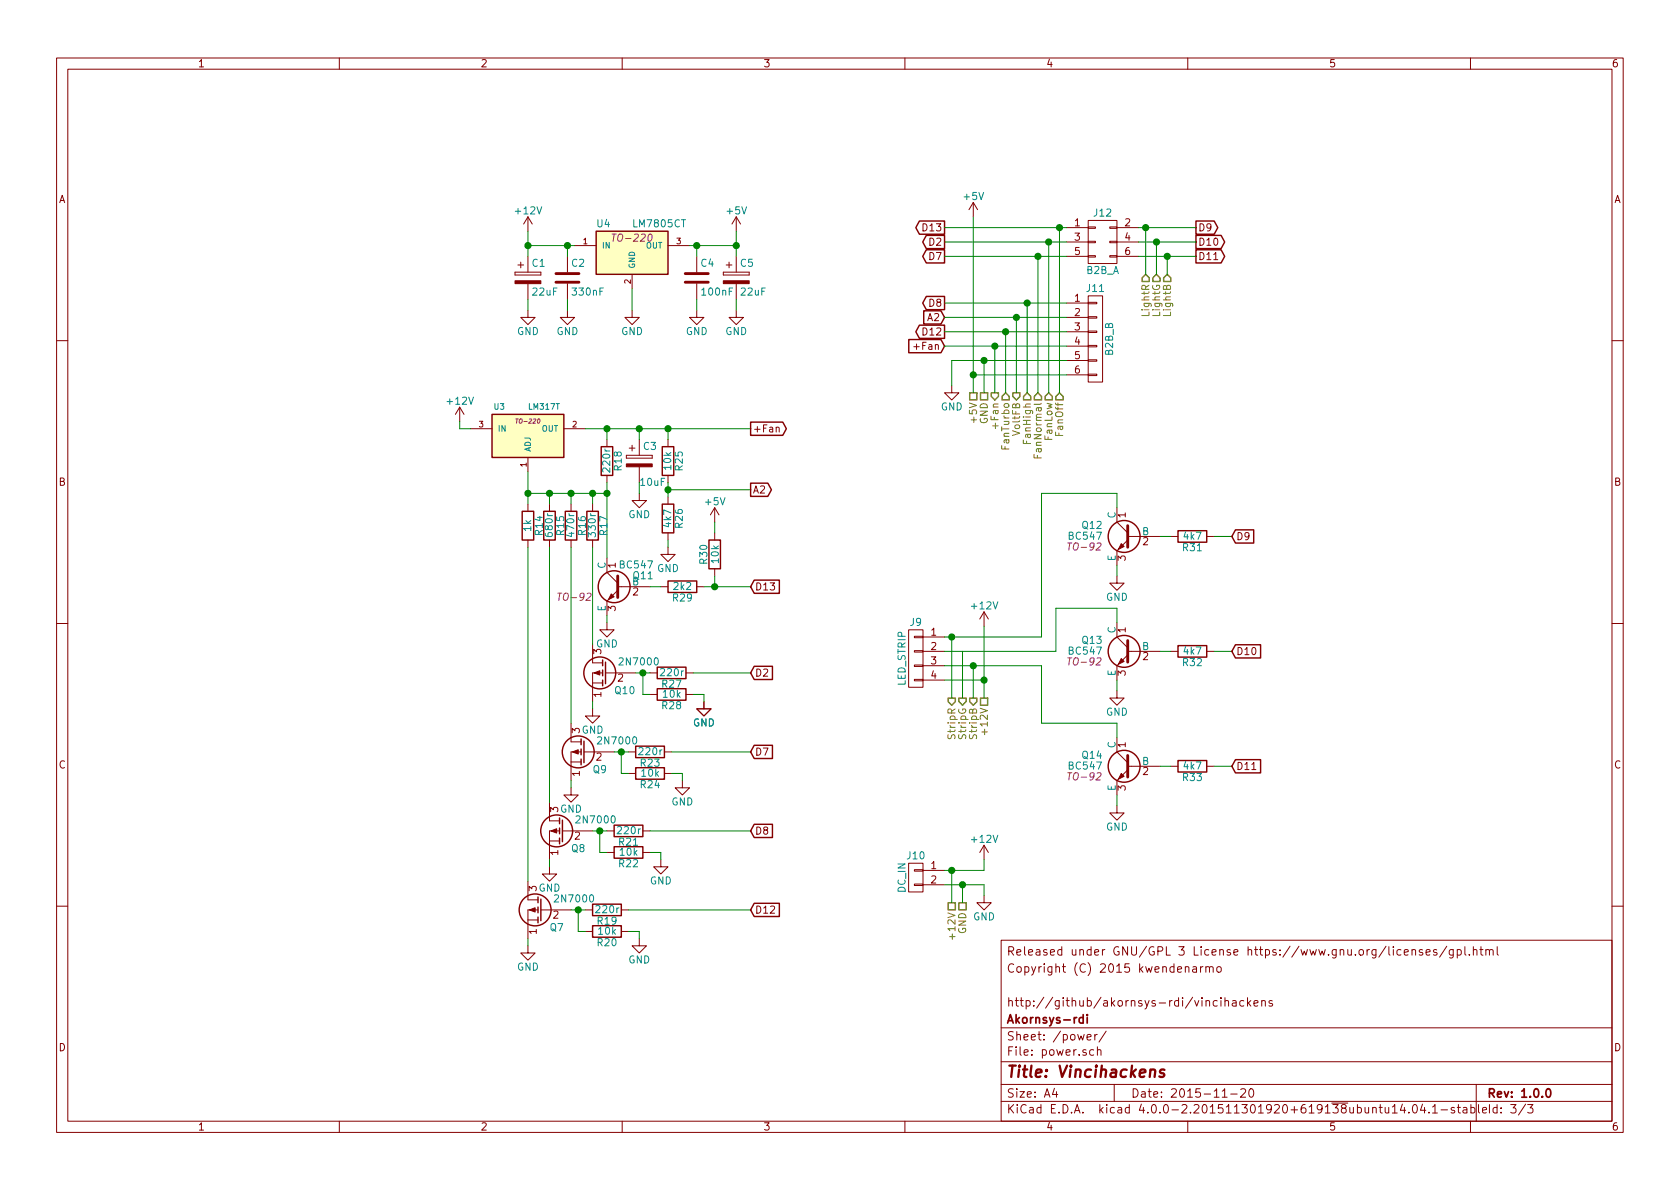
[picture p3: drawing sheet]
EESchema Schematic File Version 2
LIBS:Ardunano
LIBS:lm35
LIBS:motor
LIBS:power
LIBS:device
LIBS:transistors
LIBS:conn
LIBS:linear
LIBS:regul
LIBS:74xx
LIBS:cmos4000
LIBS:adc-dac
LIBS:memory
LIBS:xilinx
LIBS:microcontrollers
LIBS:dsp
LIBS:microchip
LIBS:analog_switches
LIBS:motorola
LIBS:texas
LIBS:intel
LIBS:audio
LIBS:interface
LIBS:digital-audio
LIBS:philips
LIBS:display
LIBS:cypress
LIBS:siliconi
LIBS:opto
LIBS:atmel
LIBS:contrib
LIBS:valves
LIBS:vincihackens-cache
EELAYER 25 0
EELAYER END
$Descr A4 11693 8268
encoding utf-8
Sheet 3 3
Title "Vincihackens"
Date "2015-11-20"
Rev "1.0.0"
Comp "Akornsys-rdi"
Comment1 "http://github/akornsys-rdi/vincihackens"
Comment2 ""
Comment3 "Copyright (C) 2015 kwendenarmo"
Comment4 "Released under GNU/GPL 3 License https://www.gnu.org/licenses/gpl.html"
$EndDescr
$Comp
L LM317T U3
U 1 1
P 3675 3025
F 0 "U3" H 3475 3225 40  0000 C CNN
F 1 "LM317T" H 3675 3225 40  0000 L CNN
F 2 "TO-220" H 3675 3125 30  0000 C CIN
F 3 "" H 3675 3025 60  0000 C CNN
	1    3675 3025
	1    0    0    -1  
$EndComp
$Comp
L +12V #PWR19
U 1 1
P 3200 2925
F 0 "#PWR19" H 3200 2775 50  0001 C CNN
F 1 "+12V" H 3200 3065 50  0000 C CNN
F 2 "" H 3200 2925 60  0000 C CNN
F 3 "" H 3200 2925 60  0000 C CNN
	1    3200 2925
	1    0    0    -1  
$EndComp
Wire Wire Line
	3200 2925 3200 2975
Wire Wire Line
	3200 2975 3275 2975
$Comp
L R R18
U 1 1
P 4225 3200
F 0 "R18" V 4305 3200 50  0000 C CNN
F 1 "220r" V 4225 3200 50  0000 C CNN
F 2 "" V 4155 3200 30  0000 C CNN
F 3 "" H 4225 3200 30  0000 C CNN
	1    4225 3200
	1    0    0    -1  
$EndComp
$Comp
L R R25
U 1 1
P 4650 3200
F 0 "R25" V 4730 3200 50  0000 C CNN
F 1 "10k" V 4650 3200 50  0000 C CNN
F 2 "" V 4580 3200 30  0000 C CNN
F 3 "" H 4650 3200 30  0000 C CNN
	1    4650 3200
	1    0    0    -1  
$EndComp
$Comp
L R R26
U 1 1
P 4650 3600
F 0 "R26" V 4730 3600 50  0000 C CNN
F 1 "4k7" V 4650 3600 50  0000 C CNN
F 2 "" V 4580 3600 30  0000 C CNN
F 3 "" H 4650 3600 30  0000 C CNN
	1    4650 3600
	1    0    0    -1  
$EndComp
$Comp
L CP C3
U 1 1
P 4450 3200
F 0 "C3" H 4475 3300 50  0000 L CNN
F 1 "10uF" H 4450 3050 50  0000 L CNN
F 2 "" H 4488 3050 30  0000 C CNN
F 3 "" H 4450 3200 60  0000 C CNN
	1    4450 3200
	1    0    0    -1  
$EndComp
Wire Wire Line
	4075 2975 5225 2975
Wire Wire Line
	4650 2975 4650 3050
Wire Wire Line
	4450 3050 4450 2975
Connection ~ 4450 2975
Wire Wire Line
	4225 3050 4225 2975
Connection ~ 4225 2975
Wire Wire Line
	4650 3350 4650 3450
$Comp
L GND #PWR32
U 1 1
P 4650 3800
F 0 "#PWR32" H 4650 3550 50  0001 C CNN
F 1 "GND" H 4650 3650 50  0000 C CNN
F 2 "" H 4650 3800 60  0000 C CNN
F 3 "" H 4650 3800 60  0000 C CNN
	1    4650 3800
	1    0    0    -1  
$EndComp
Wire Wire Line
	4650 3750 4650 3800
$Comp
L GND #PWR29
U 1 1
P 4450 3425
F 0 "#PWR29" H 4450 3175 50  0001 C CNN
F 1 "GND" H 4450 3275 50  0000 C CNN
F 2 "" H 4450 3425 60  0000 C CNN
F 3 "" H 4450 3425 60  0000 C CNN
	1    4450 3425
	1    0    0    -1  
$EndComp
Wire Wire Line
	4450 3350 4450 3425
Wire Wire Line
	3675 3275 3675 3500
Wire Wire Line
	3675 3425 4225 3425
Wire Wire Line
	4225 3350 4225 3875
$Comp
L BC547 Q11
U 1 1
P 4325 4075
F 0 "Q11" H 4100 4150 50  0000 L CNN
F 1 "BC547" H 4100 4225 50  0000 L CNN
F 2 "TO-92" H 4525 4000 50  0000 L CIN
F 3 "" H 4325 4075 50  0000 L CNN
	1    4325 4075
	-1   0    0    -1  
$EndComp
$Comp
L R R29
U 1 1
P 4750 4075
F 0 "R29" V 4830 4075 50  0000 C CNN
F 1 "2k2" V 4750 4075 50  0000 C CNN
F 2 "" V 4680 4075 30  0000 C CNN
F 3 "" H 4750 4075 30  0000 C CNN
	1    4750 4075
	0    1    1    0   
$EndComp
Wire Wire Line
	4600 4075 4525 4075
$Comp
L GND #PWR27
U 1 1
P 4225 4325
F 0 "#PWR27" H 4225 4075 50  0001 C CNN
F 1 "GND" H 4225 4175 50  0000 C CNN
F 2 "" H 4225 4325 60  0000 C CNN
F 3 "" H 4225 4325 60  0000 C CNN
	1    4225 4325
	1    0    0    -1  
$EndComp
Wire Wire Line
	4225 4275 4225 4325
$Comp
L Q_PMOS_SGD Q10
U 1 1
P 4225 4675
F 0 "Q10" H 4175 4550 50  0000 R CNN
F 1 "2N7000" H 4150 4750 50  0000 R CNN
F 2 "" H 4425 4775 29  0000 C CNN
F 3 "" H 4225 4675 60  0000 C CNN
	1    4225 4675
	-1   0    0    -1  
$EndComp
$Comp
L R R28
U 1 1
P 4675 4825
F 0 "R28" V 4755 4825 50  0000 C CNN
F 1 "10k" V 4675 4825 50  0000 C CNN
F 2 "" V 4605 4825 30  0000 C CNN
F 3 "" H 4675 4825 30  0000 C CNN
	1    4675 4825
	0    1    1    0   
$EndComp
$Comp
L R R27
U 1 1
P 4675 4675
F 0 "R27" V 4755 4675 50  0000 C CNN
F 1 "220r" V 4675 4675 50  0000 C CNN
F 2 "" V 4605 4675 30  0000 C CNN
F 3 "" H 4675 4675 30  0000 C CNN
	1    4675 4675
	0    1    1    0   
$EndComp
$Comp
L R R14
U 1 1
P 3675 3650
F 0 "R14" V 3755 3650 50  0000 C CNN
F 1 "1k" V 3675 3650 50  0000 C CNN
F 2 "" V 3605 3650 30  0000 C CNN
F 3 "" H 3675 3650 30  0000 C CNN
	1    3675 3650
	1    0    0    -1  
$EndComp
$Comp
L GND #PWR25
U 1 1
P 3975 5475
F 0 "#PWR25" H 3975 5225 50  0001 C CNN
F 1 "GND" H 3975 5325 50  0000 C CNN
F 2 "" H 3975 5475 60  0000 C CNN
F 3 "" H 3975 5475 60  0000 C CNN
	1    3975 5475
	1    0    0    -1  
$EndComp
$Comp
L R R15
U 1 1
P 3825 3650
F 0 "R15" V 3905 3650 50  0000 C CNN
F 1 "680r" V 3825 3650 50  0000 C CNN
F 2 "" V 3755 3650 30  0000 C CNN
F 3 "" H 3825 3650 30  0000 C CNN
	1    3825 3650
	1    0    0    -1  
$EndComp
$Comp
L R R16
U 1 1
P 3975 3650
F 0 "R16" V 4055 3650 50  0000 C CNN
F 1 "470r" V 3975 3650 50  0000 C CNN
F 2 "" V 3905 3650 30  0000 C CNN
F 3 "" H 3975 3650 30  0000 C CNN
	1    3975 3650
	1    0    0    -1  
$EndComp
$Comp
L R R17
U 1 1
P 4125 3650
F 0 "R17" V 4205 3650 50  0000 C CNN
F 1 "330r" V 4125 3650 50  0000 C CNN
F 2 "" V 4055 3650 30  0000 C CNN
F 3 "" H 4125 3650 30  0000 C CNN
	1    4125 3650
	1    0    0    -1  
$EndComp
Connection ~ 3675 3425
Wire Wire Line
	3825 3500 3825 3425
Connection ~ 3825 3425
Wire Wire Line
	3975 3500 3975 3425
Connection ~ 3975 3425
Wire Wire Line
	4125 3500 4125 3425
Connection ~ 4125 3425
Connection ~ 4225 3425
Wire Wire Line
	4125 4475 4125 3800
$Comp
L Q_PMOS_SGD Q9
U 1 1
P 4075 5225
F 0 "Q9" H 4025 5100 50  0000 R CNN
F 1 "2N7000" H 4000 5300 50  0000 R CNN
F 2 "" H 4275 5325 29  0000 C CNN
F 3 "" H 4075 5225 60  0000 C CNN
	1    4075 5225
	-1   0    0    -1  
$EndComp
$Comp
L GND #PWR26
U 1 1
P 4125 4925
F 0 "#PWR26" H 4125 4675 50  0001 C CNN
F 1 "GND" H 4125 4775 50  0000 C CNN
F 2 "" H 4125 4925 60  0000 C CNN
F 3 "" H 4125 4925 60  0000 C CNN
	1    4125 4925
	1    0    0    -1  
$EndComp
Wire Wire Line
	4125 4875 4125 4925
Wire Wire Line
	3975 5025 3975 3800
Wire Wire Line
	3975 5475 3975 5425
$Comp
L Q_PMOS_SGD Q8
U 1 1
P 3925 5775
F 0 "Q8" H 3875 5650 50  0000 R CNN
F 1 "2N7000" H 3850 5850 50  0000 R CNN
F 2 "" H 4125 5875 29  0000 C CNN
F 3 "" H 3925 5775 60  0000 C CNN
	1    3925 5775
	-1   0    0    -1  
$EndComp
Wire Wire Line
	3825 5575 3825 3800
$Comp
L GND #PWR23
U 1 1
P 3825 6025
F 0 "#PWR23" H 3825 5775 50  0001 C CNN
F 1 "GND" H 3825 5875 50  0000 C CNN
F 2 "" H 3825 6025 60  0000 C CNN
F 3 "" H 3825 6025 60  0000 C CNN
	1    3825 6025
	1    0    0    -1  
$EndComp
$Comp
L Q_PMOS_SGD Q7
U 1 1
P 3775 6325
F 0 "Q7" H 3725 6200 50  0000 R CNN
F 1 "2N7000" H 3700 6400 50  0000 R CNN
F 2 "" H 3975 6425 29  0000 C CNN
F 3 "" H 3775 6325 60  0000 C CNN
	1    3775 6325
	-1   0    0    -1  
$EndComp
$Comp
L GND #PWR22
U 1 1
P 3675 6575
F 0 "#PWR22" H 3675 6325 50  0001 C CNN
F 1 "GND" H 3675 6425 50  0000 C CNN
F 2 "" H 3675 6575 60  0000 C CNN
F 3 "" H 3675 6575 60  0000 C CNN
	1    3675 6575
	1    0    0    -1  
$EndComp
Wire Wire Line
	3675 6575 3675 6525
Wire Wire Line
	3825 6025 3825 5975
Wire Wire Line
	3675 6125 3675 3800
Wire Wire Line
	4525 4825 4475 4825
Wire Wire Line
	4475 4825 4475 4675
Wire Wire Line
	4425 4675 4525 4675
Connection ~ 4475 4675
$Comp
L R R24
U 1 1
P 4525 5375
F 0 "R24" V 4605 5375 50  0000 C CNN
F 1 "10k" V 4525 5375 50  0000 C CNN
F 2 "" V 4455 5375 30  0000 C CNN
F 3 "" H 4525 5375 30  0000 C CNN
	1    4525 5375
	0    1    1    0   
$EndComp
$Comp
L R R23
U 1 1
P 4525 5225
F 0 "R23" V 4605 5225 50  0000 C CNN
F 1 "220r" V 4525 5225 50  0000 C CNN
F 2 "" V 4455 5225 30  0000 C CNN
F 3 "" H 4525 5225 30  0000 C CNN
	1    4525 5225
	0    1    1    0   
$EndComp
Wire Wire Line
	4375 5375 4325 5375
Wire Wire Line
	4325 5375 4325 5225
Wire Wire Line
	4275 5225 4375 5225
Connection ~ 4325 5225
$Comp
L R R22
U 1 1
P 4375 5925
F 0 "R22" V 4455 5925 50  0000 C CNN
F 1 "10k" V 4375 5925 50  0000 C CNN
F 2 "" V 4305 5925 30  0000 C CNN
F 3 "" H 4375 5925 30  0000 C CNN
	1    4375 5925
	0    1    1    0   
$EndComp
$Comp
L R R21
U 1 1
P 4375 5775
F 0 "R21" V 4455 5775 50  0000 C CNN
F 1 "220r" V 4375 5775 50  0000 C CNN
F 2 "" V 4305 5775 30  0000 C CNN
F 3 "" H 4375 5775 30  0000 C CNN
	1    4375 5775
	0    1    1    0   
$EndComp
Wire Wire Line
	4225 5925 4175 5925
Wire Wire Line
	4175 5925 4175 5775
Wire Wire Line
	4125 5775 4225 5775
Connection ~ 4175 5775
$Comp
L R R20
U 1 1
P 4225 6475
F 0 "R20" V 4305 6475 50  0000 C CNN
F 1 "10k" V 4225 6475 50  0000 C CNN
F 2 "" V 4155 6475 30  0000 C CNN
F 3 "" H 4225 6475 30  0000 C CNN
	1    4225 6475
	0    1    1    0   
$EndComp
$Comp
L R R19
U 1 1
P 4225 6325
F 0 "R19" V 4305 6325 50  0000 C CNN
F 1 "220r" V 4225 6325 50  0000 C CNN
F 2 "" V 4155 6325 30  0000 C CNN
F 3 "" H 4225 6325 30  0000 C CNN
	1    4225 6325
	0    1    1    0   
$EndComp
Wire Wire Line
	4075 6475 4025 6475
Wire Wire Line
	4025 6475 4025 6325
Wire Wire Line
	3975 6325 4075 6325
Connection ~ 4025 6325
$Comp
L GND #PWR30
U 1 1
P 4450 6525
F 0 "#PWR30" H 4450 6275 50  0001 C CNN
F 1 "GND" H 4450 6375 50  0000 C CNN
F 2 "" H 4450 6525 60  0000 C CNN
F 3 "" H 4450 6525 60  0000 C CNN
	1    4450 6525
	1    0    0    -1  
$EndComp
Wire Wire Line
	4375 6475 4450 6475
Wire Wire Line
	4450 6475 4450 6525
$Comp
L GND #PWR31
U 1 1
P 4600 5975
F 0 "#PWR31" H 4600 5725 50  0001 C CNN
F 1 "GND" H 4600 5825 50  0000 C CNN
F 2 "" H 4600 5975 60  0000 C CNN
F 3 "" H 4600 5975 60  0000 C CNN
	1    4600 5975
	1    0    0    -1  
$EndComp
Wire Wire Line
	4525 5925 4600 5925
Wire Wire Line
	4600 5925 4600 5975
$Comp
L GND #PWR35
U 1 1
P 4900 4875
F 0 "#PWR35" H 4900 4625 50  0001 C CNN
F 1 "GND" H 4900 4725 50  0000 C CNN
F 2 "" H 4900 4875 60  0000 C CNN
F 3 "" H 4900 4875 60  0000 C CNN
	1    4900 4875
	1    0    0    -1  
$EndComp
$Comp
L GND #PWR36
U 1 1
P 4900 4875
F 0 "#PWR36" H 4900 4625 50  0001 C CNN
F 1 "GND" H 4900 4725 50  0000 C CNN
F 2 "" H 4900 4875 60  0000 C CNN
F 3 "" H 4900 4875 60  0000 C CNN
	1    4900 4875
	1    0    0    -1  
$EndComp
Wire Wire Line
	4825 4825 4900 4825
Wire Wire Line
	4900 4825 4900 4875
$Comp
L GND #PWR33
U 1 1
P 4750 5425
F 0 "#PWR33" H 4750 5175 50  0001 C CNN
F 1 "GND" H 4750 5275 50  0000 C CNN
F 2 "" H 4750 5425 60  0000 C CNN
F 3 "" H 4750 5425 60  0000 C CNN
	1    4750 5425
	1    0    0    -1  
$EndComp
Wire Wire Line
	4675 5375 4750 5375
Wire Wire Line
	4750 5375 4750 5425
Wire Wire Line
	4900 4075 5225 4075
Wire Wire Line
	5225 3400 4650 3400
Connection ~ 4650 3400
Wire Wire Line
	5225 4675 4825 4675
Wire Wire Line
	5225 5225 4675 5225
Wire Wire Line
	5225 6325 4375 6325
Wire Wire Line
	5225 5775 4525 5775
$Comp
L BC547 Q14
U 1 1
P 7875 5325
F 0 "Q14" H 8075 5400 50  0000 L CNN
F 1 "BC547" H 8075 5325 50  0000 L CNN
F 2 "TO-92" H 8075 5250 50  0000 L CIN
F 3 "" H 7875 5325 50  0000 L CNN
	1    7875 5325
	-1   0    0    -1  
$EndComp
$Comp
L R R33
U 1 1
P 8300 5325
F 0 "R33" V 8380 5325 50  0000 C CNN
F 1 "4k7" V 8300 5325 50  0000 C CNN
F 2 "" V 8230 5325 30  0000 C CNN
F 3 "" H 8300 5325 30  0000 C CNN
	1    8300 5325
	0    1    1    0   
$EndComp
Wire Wire Line
	8075 5325 8150 5325
$Comp
L GND #PWR47
U 1 1
P 7775 5600
F 0 "#PWR47" H 7775 5350 50  0001 C CNN
F 1 "GND" H 7775 5450 50  0000 C CNN
F 2 "" H 7775 5600 60  0000 C CNN
F 3 "" H 7775 5600 60  0000 C CNN
	1    7775 5600
	1    0    0    -1  
$EndComp
Wire Wire Line
	7775 5525 7775 5600
$Comp
L BC547 Q13
U 1 1
P 7875 4525
F 0 "Q13" H 8075 4600 50  0000 L CNN
F 1 "BC547" H 8075 4525 50  0000 L CNN
F 2 "TO-92" H 8075 4450 50  0000 L CIN
F 3 "" H 7875 4525 50  0000 L CNN
	1    7875 4525
	-1   0    0    -1  
$EndComp
$Comp
L R R32
U 1 1
P 8300 4525
F 0 "R32" V 8380 4525 50  0000 C CNN
F 1 "4k7" V 8300 4525 50  0000 C CNN
F 2 "" V 8230 4525 30  0000 C CNN
F 3 "" H 8300 4525 30  0000 C CNN
	1    8300 4525
	0    1    1    0   
$EndComp
Wire Wire Line
	8075 4525 8150 4525
$Comp
L GND #PWR46
U 1 1
P 7775 4800
F 0 "#PWR46" H 7775 4550 50  0001 C CNN
F 1 "GND" H 7775 4650 50  0000 C CNN
F 2 "" H 7775 4800 60  0000 C CNN
F 3 "" H 7775 4800 60  0000 C CNN
	1    7775 4800
	1    0    0    -1  
$EndComp
Wire Wire Line
	7775 4725 7775 4800
$Comp
L BC547 Q12
U 1 1
P 7875 3725
F 0 "Q12" H 8075 3800 50  0000 L CNN
F 1 "BC547" H 8075 3725 50  0000 L CNN
F 2 "TO-92" H 8075 3650 50  0000 L CIN
F 3 "" H 7875 3725 50  0000 L CNN
	1    7875 3725
	-1   0    0    -1  
$EndComp
$Comp
L R R31
U 1 1
P 8300 3725
F 0 "R31" V 8380 3725 50  0000 C CNN
F 1 "4k7" V 8300 3725 50  0000 C CNN
F 2 "" V 8230 3725 30  0000 C CNN
F 3 "" H 8300 3725 30  0000 C CNN
	1    8300 3725
	0    1    1    0   
$EndComp
Wire Wire Line
	8075 3725 8150 3725
$Comp
L GND #PWR45
U 1 1
P 7775 4000
F 0 "#PWR45" H 7775 3750 50  0001 C CNN
F 1 "GND" H 7775 3850 50  0000 C CNN
F 2 "" H 7775 4000 60  0000 C CNN
F 3 "" H 7775 4000 60  0000 C CNN
	1    7775 4000
	1    0    0    -1  
$EndComp
Wire Wire Line
	7775 3925 7775 4000
Wire Wire Line
	7775 5125 7775 5025
Wire Wire Line
	7775 5025 7250 5025
Wire Wire Line
	7250 5025 7250 4625
Wire Wire Line
	7250 4425 7250 3425
Wire Wire Line
	7250 3425 7775 3425
Wire Wire Line
	7775 3425 7775 3525
Wire Wire Line
	7350 4525 7350 4225
Wire Wire Line
	7350 4225 7775 4225
Wire Wire Line
	7775 4225 7775 4325
$Comp
L +12V #PWR42
U 1 1
P 6850 4350
F 0 "#PWR42" H 6850 4200 50  0001 C CNN
F 1 "+12V" H 6850 4490 50  0000 C CNN
F 2 "" H 6850 4350 60  0000 C CNN
F 3 "" H 6850 4350 60  0000 C CNN
	1    6850 4350
	1    0    0    -1  
$EndComp
$Comp
L GND #PWR28
U 1 1
P 4400 2150
F 0 "#PWR28" H 4400 1900 50  0001 C CNN
F 1 "GND" H 4400 2000 50  0000 C CNN
F 2 "" H 4400 2150 60  0000 C CNN
F 3 "" H 4400 2150 60  0000 C CNN
	1    4400 2150
	1    0    0    -1  
$EndComp
$Comp
L +5V #PWR38
U 1 1
P 5125 1600
F 0 "#PWR38" H 5125 1450 50  0001 C CNN
F 1 "+5V" H 5125 1740 50  0000 C CNN
F 2 "" H 5125 1600 60  0000 C CNN
F 3 "" H 5125 1600 60  0000 C CNN
	1    5125 1600
	1    0    0    -1  
$EndComp
$Comp
L +12V #PWR20
U 1 1
P 3675 1600
F 0 "#PWR20" H 3675 1450 50  0001 C CNN
F 1 "+12V" H 3675 1740 50  0000 C CNN
F 2 "" H 3675 1600 60  0000 C CNN
F 3 "" H 3675 1600 60  0000 C CNN
	1    3675 1600
	1    0    0    -1  
$EndComp
Wire Wire Line
	8450 3725 8575 3725
Wire Wire Line
	8450 4525 8575 4525
Wire Wire Line
	8450 5325 8575 5325
$Comp
L R R30
U 1 1
P 4975 3850
F 0 "R30" V 5055 3850 50  0000 C CNN
F 1 "10k" V 4975 3850 50  0000 C CNN
F 2 "" V 4905 3850 30  0000 C CNN
F 3 "" H 4975 3850 30  0000 C CNN
	1    4975 3850
	-1   0    0    1   
$EndComp
$Comp
L CONN_01X06 J11
U 1 1
P 7625 2350
F 0 "J11" H 7625 2700 50  0000 C CNN
F 1 "B2B_B" V 7725 2350 50  0000 C CNN
F 2 "" H 7625 2350 60  0000 C CNN
F 3 "" H 7625 2350 60  0000 C CNN
	1    7625 2350
	1    0    0    -1  
$EndComp
$Comp
L CONN_02X03 J12
U 1 1
P 7675 1675
F 0 "J12" H 7675 1875 50  0000 C CNN
F 1 "B2B_A" H 7675 1475 50  0000 C CNN
F 2 "" H 7675 475 60  0000 C CNN
F 3 "" H 7675 475 60  0000 C CNN
	1    7675 1675
	1    0    0    -1  
$EndComp
Text HLabel 7375 2725 3    50   Input ~ 0
FanOff
Text HLabel 7975 1900 3    50   Input ~ 0
LightR
Text HLabel 7300 2725 3    50   Input ~ 0
FanLow
Text HLabel 8050 1900 3    50   Input ~ 0
LightG
Text HLabel 7225 2725 3    50   Input ~ 0
FanNormal
Text HLabel 8125 1900 3    50   Input ~ 0
LightB
Text HLabel 7150 2725 3    50   Input ~ 0
FanHigh
Text HLabel 7000 2725 3    50   Input ~ 0
FanTurbo
Text HLabel 7075 2725 3    50   Output ~ 0
VoltFB
Text HLabel 6925 2725 3    50   Output ~ 0
+Fan
Text HLabel 6850 2725 3    50   UnSpc ~ 0
GND
Text HLabel 6775 2725 3    50   UnSpc ~ 0
+5V
Text GLabel 6575 1675 0    50   Output ~ 0
D2
Text GLabel 6575 1775 0    50   Output ~ 0
D7
Text GLabel 6575 2100 0    50   Output ~ 0
D8
Text GLabel 6575 2300 0    50   Output ~ 0
D12
Text GLabel 6575 1575 0    50   Output ~ 0
D13
Text GLabel 8325 1575 2    50   Output ~ 0
D9
Text GLabel 8325 1675 2    50   Output ~ 0
D10
Text GLabel 8325 1775 2    50   Output ~ 0
D11
Text GLabel 6575 2200 0    50   Input ~ 0
A2
Text GLabel 6575 2400 0    50   Input ~ 0
+Fan
$Comp
L GND #PWR40
U 1 1
P 6625 2675
F 0 "#PWR40" H 6625 2425 50  0001 C CNN
F 1 "GND" H 6625 2525 50  0000 C CNN
F 2 "" H 6625 2675 50  0000 C CNN
F 3 "" H 6625 2675 50  0000 C CNN
	1    6625 2675
	1    0    0    -1  
$EndComp
$Comp
L +5V #PWR41
U 1 1
P 6775 1500
F 0 "#PWR41" H 6775 1350 50  0001 C CNN
F 1 "+5V" H 6775 1640 50  0000 C CNN
F 2 "" H 6775 1500 50  0000 C CNN
F 3 "" H 6775 1500 50  0000 C CNN
	1    6775 1500
	1    0    0    -1  
$EndComp
Wire Wire Line
	7925 1575 8325 1575
Wire Wire Line
	7925 1675 8325 1675
Wire Wire Line
	7925 1775 8325 1775
Wire Wire Line
	7975 1900 7975 1575
Connection ~ 7975 1575
Wire Wire Line
	8050 1900 8050 1675
Connection ~ 8050 1675
Wire Wire Line
	8125 1900 8125 1775
Connection ~ 8125 1775
Wire Wire Line
	7375 2725 7375 1575
Wire Wire Line
	6575 1575 7425 1575
Wire Wire Line
	7300 2725 7300 1675
Wire Wire Line
	6575 1675 7425 1675
Wire Wire Line
	7225 2725 7225 1775
Wire Wire Line
	6575 1775 7425 1775
Wire Wire Line
	7150 2725 7150 2100
Wire Wire Line
	6575 2100 7425 2100
Wire Wire Line
	7075 2725 7075 2200
Wire Wire Line
	6575 2200 7425 2200
Wire Wire Line
	7000 2725 7000 2300
Wire Wire Line
	6575 2300 7425 2300
Wire Wire Line
	6925 2725 6925 2400
Wire Wire Line
	6575 2400 7425 2400
Wire Wire Line
	6850 2725 6850 2500
Wire Wire Line
	6625 2500 7425 2500
Wire Wire Line
	6775 1500 6775 2725
Wire Wire Line
	6775 2600 7425 2600
Connection ~ 7375 1575
Connection ~ 7300 1675
Connection ~ 7225 1775
Connection ~ 7150 2100
Connection ~ 7075 2200
Connection ~ 7000 2300
Connection ~ 6925 2400
Wire Wire Line
	6625 2675 6625 2500
Connection ~ 6850 2500
Connection ~ 6775 2600
$Comp
L CONN_01X04 J9
U 1 1
P 6375 4575
F 0 "J9" H 6375 4825 50  0000 C CNN
F 1 "LED_STRIP" V 6475 4575 50  0000 C CNN
F 2 "" H 6375 4575 50  0000 C CNN
F 3 "" H 6375 4575 50  0000 C CNN
	1    6375 4575
	-1   0    0    -1  
$EndComp
$Comp
L LM7805CT U4
U 1 1
P 4400 1750
F 0 "U4" H 4200 1950 50  0000 C CNN
F 1 "LM7805CT" H 4400 1950 50  0000 L CNN
F 2 "TO-220" H 4400 1850 50  0000 C CIN
F 3 "" H 4400 1750 50  0000 C CNN
	1    4400 1750
	1    0    0    -1  
$EndComp
$Comp
L C C2
U 1 1
P 3950 1925
F 0 "C2" H 3975 2025 50  0000 L CNN
F 1 "330nF" H 3975 1825 50  0000 L CNN
F 2 "" H 3988 1775 50  0000 C CNN
F 3 "" H 3950 1925 50  0000 C CNN
	1    3950 1925
	1    0    0    -1  
$EndComp
$Comp
L C C4
U 1 1
P 4850 1925
F 0 "C4" H 4875 2025 50  0000 L CNN
F 1 "100nF" H 4875 1825 50  0000 L CNN
F 2 "" H 4888 1775 50  0000 C CNN
F 3 "" H 4850 1925 50  0000 C CNN
	1    4850 1925
	1    0    0    -1  
$EndComp
$Comp
L CP C5
U 1 1
P 5125 1925
F 0 "C5" H 5150 2025 50  0000 L CNN
F 1 "22uF" H 5150 1825 50  0000 L CNN
F 2 "" H 5163 1775 50  0000 C CNN
F 3 "" H 5125 1925 50  0000 C CNN
	1    5125 1925
	1    0    0    -1  
$EndComp
$Comp
L CP C1
U 1 1
P 3675 1925
F 0 "C1" H 3700 2025 50  0000 L CNN
F 1 "22uF" H 3700 1825 50  0000 L CNN
F 2 "" H 3713 1775 50  0000 C CNN
F 3 "" H 3675 1925 50  0000 C CNN
	1    3675 1925
	1    0    0    -1  
$EndComp
$Comp
L +5V #PWR37
U 1 1
P 4975 3625
F 0 "#PWR37" H 4975 3475 50  0001 C CNN
F 1 "+5V" H 4975 3765 50  0000 C CNN
F 2 "" H 4975 3625 60  0000 C CNN
F 3 "" H 4975 3625 60  0000 C CNN
	1    4975 3625
	1    0    0    -1  
$EndComp
Wire Wire Line
	4975 4000 4975 4075
Connection ~ 4975 4075
Wire Wire Line
	4975 3700 4975 3625
Text HLabel 6625 4850 3    50   Output ~ 0
StripR
Text HLabel 6700 4850 3    50   Output ~ 0
StripG
Text HLabel 6775 4850 3    50   Output ~ 0
StripB
Text HLabel 6850 4850 3    50   UnSpc ~ 0
+12V
Wire Wire Line
	6625 4850 6625 4425
Wire Wire Line
	6575 4425 7250 4425
Wire Wire Line
	6700 4525 6700 4850
Wire Wire Line
	6575 4525 7350 4525
Wire Wire Line
	6775 4850 6775 4625
Wire Wire Line
	7250 4625 6575 4625
Wire Wire Line
	6850 4350 6850 4850
Wire Wire Line
	6850 4725 6575 4725
Connection ~ 6850 4725
Connection ~ 6775 4625
Connection ~ 6625 4425
Text GLabel 8575 3725 2    50   Input ~ 0
D9
Text GLabel 8575 4525 2    50   Input ~ 0
D10
Text GLabel 8575 5325 2    50   Input ~ 0
D11
$Comp
L CONN_01X02 J10
U 1 1
P 6375 6100
F 0 "J10" H 6375 6250 50  0000 C CNN
F 1 "DC_IN" V 6475 6100 50  0000 C CNN
F 2 "" H 6375 6100 60  0000 C CNN
F 3 "" H 6375 6100 60  0000 C CNN
	1    6375 6100
	-1   0    0    -1  
$EndComp
Text HLabel 6700 6275 3    50   UnSpc ~ 0
GND
Text HLabel 6625 6275 3    50   UnSpc ~ 0
+12V
Wire Wire Line
	6625 6275 6625 6050
Wire Wire Line
	6575 6050 6850 6050
Wire Wire Line
	6575 6150 6850 6150
Wire Wire Line
	6700 6150 6700 6275
$Comp
L GND #PWR44
U 1 1
P 6850 6225
F 0 "#PWR44" H 6850 5975 50  0001 C CNN
F 1 "GND" H 6850 6075 50  0000 C CNN
F 2 "" H 6850 6225 50  0000 C CNN
F 3 "" H 6850 6225 50  0000 C CNN
	1    6850 6225
	1    0    0    -1  
$EndComp
Wire Wire Line
	6850 6150 6850 6225
Connection ~ 6700 6150
Connection ~ 6625 6050
$Comp
L +12V #PWR43
U 1 1
P 6850 5975
F 0 "#PWR43" H 6850 5825 50  0001 C CNN
F 1 "+12V" H 6850 6115 50  0000 C CNN
F 2 "" H 6850 5975 50  0000 C CNN
F 3 "" H 6850 5975 50  0000 C CNN
	1    6850 5975
	1    0    0    -1  
$EndComp
Wire Wire Line
	6850 6050 6850 5975
Text GLabel 5225 2975 2    50   Output ~ 0
+Fan
Text GLabel 5225 3400 2    50   Output ~ 0
A2
Text GLabel 5225 4075 2    50   Input ~ 0
D13
Text GLabel 5225 4675 2    50   Input ~ 0
D2
Text GLabel 5225 5225 2    50   Input ~ 0
D7
Text GLabel 5225 5775 2    50   Input ~ 0
D8
Text GLabel 5225 6325 2    50   Input ~ 0
D12
Connection ~ 4650 2975
Wire Wire Line
	5125 1600 5125 1775
Wire Wire Line
	5125 1700 4800 1700
Wire Wire Line
	3675 1600 3675 1775
Wire Wire Line
	3675 1700 4000 1700
Wire Wire Line
	4850 1775 4850 1700
Connection ~ 4850 1700
Wire Wire Line
	3950 1775 3950 1700
Connection ~ 3950 1700
Connection ~ 5125 1700
Connection ~ 3675 1700
$Comp
L GND #PWR24
U 1 1
P 3950 2150
F 0 "#PWR24" H 3950 1900 50  0001 C CNN
F 1 "GND" H 3950 2000 50  0000 C CNN
F 2 "" H 3950 2150 60  0000 C CNN
F 3 "" H 3950 2150 60  0000 C CNN
	1    3950 2150
	1    0    0    -1  
$EndComp
$Comp
L GND #PWR21
U 1 1
P 3675 2150
F 0 "#PWR21" H 3675 1900 50  0001 C CNN
F 1 "GND" H 3675 2000 50  0000 C CNN
F 2 "" H 3675 2150 60  0000 C CNN
F 3 "" H 3675 2150 60  0000 C CNN
	1    3675 2150
	1    0    0    -1  
$EndComp
$Comp
L GND #PWR39
U 1 1
P 5125 2150
F 0 "#PWR39" H 5125 1900 50  0001 C CNN
F 1 "GND" H 5125 2000 50  0000 C CNN
F 2 "" H 5125 2150 60  0000 C CNN
F 3 "" H 5125 2150 60  0000 C CNN
	1    5125 2150
	1    0    0    -1  
$EndComp
$Comp
L GND #PWR34
U 1 1
P 4850 2150
F 0 "#PWR34" H 4850 1900 50  0001 C CNN
F 1 "GND" H 4850 2000 50  0000 C CNN
F 2 "" H 4850 2150 60  0000 C CNN
F 3 "" H 4850 2150 60  0000 C CNN
	1    4850 2150
	1    0    0    -1  
$EndComp
Wire Wire Line
	5125 2150 5125 2075
Wire Wire Line
	4850 2150 4850 2075
Wire Wire Line
	4400 2150 4400 2000
Wire Wire Line
	3950 2150 3950 2075
Wire Wire Line
	3675 2150 3675 2075
$EndSCHEMATC
